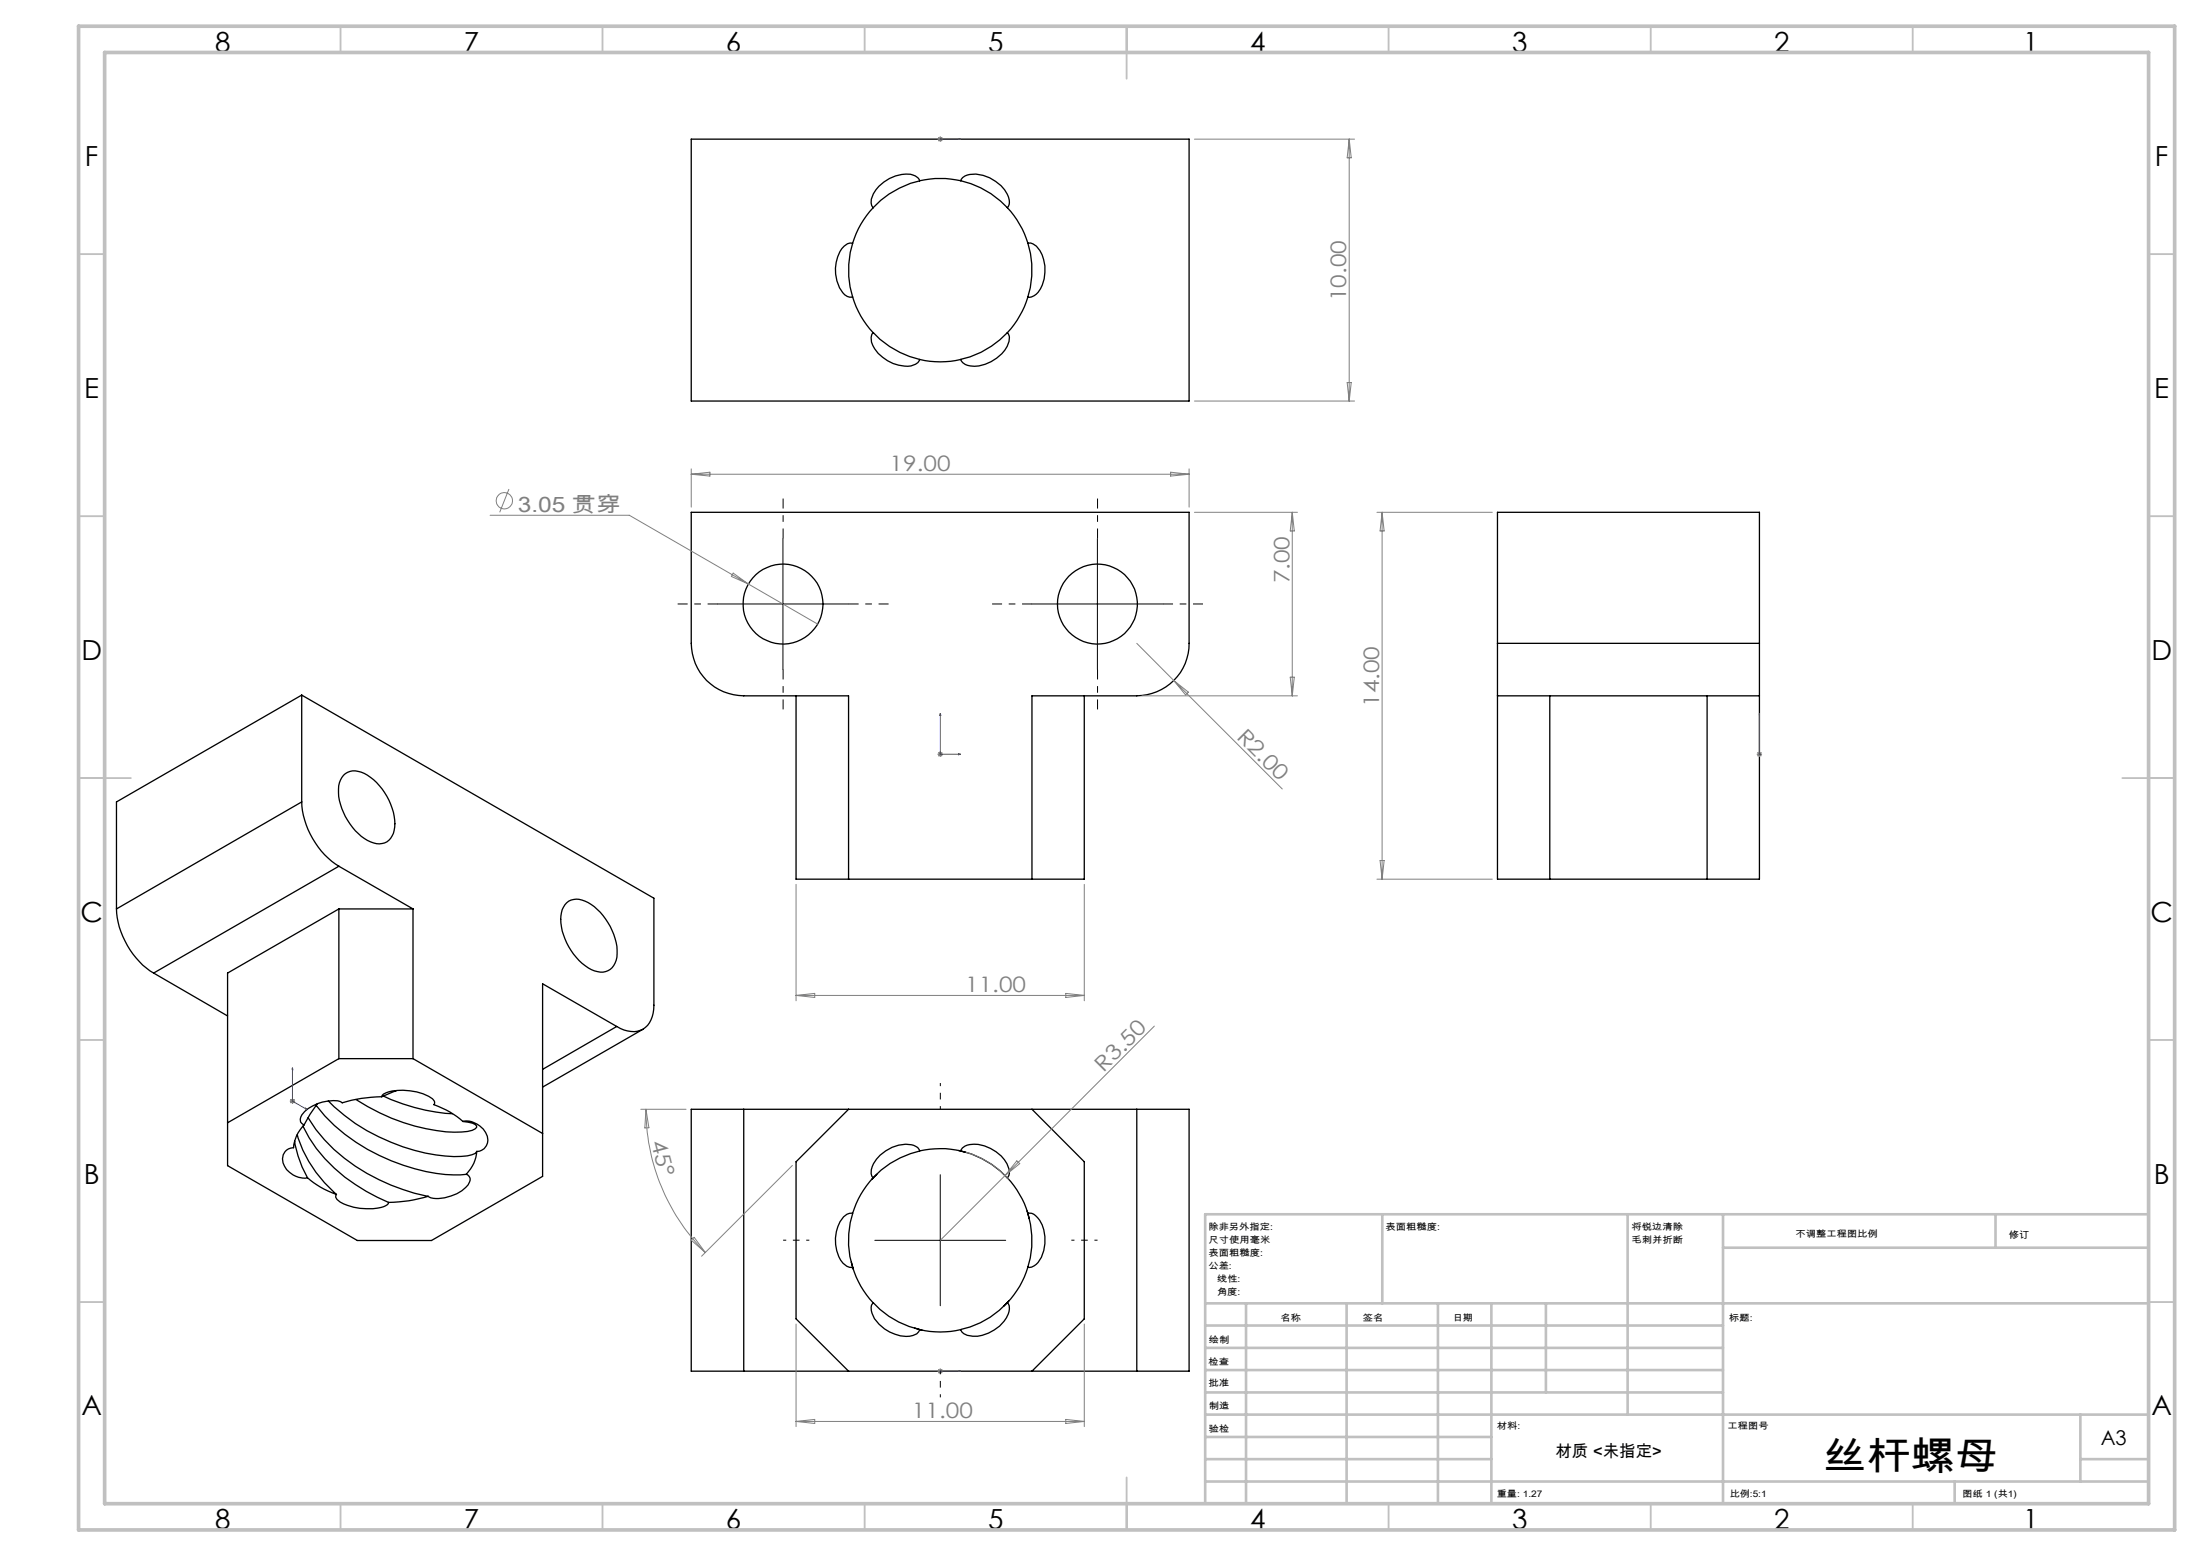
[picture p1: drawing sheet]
<svg xmlns="http://www.w3.org/2000/svg" width="420mm" height="297mm" viewBox="0 0 420 297" stroke-linecap="round" stroke-linejoin="round" font-family="sans-serif">
<g fill="none" stroke="#000" stroke-width=".25">
<path d="M131.9 26.6h95v49.9h-95zM166.6 39.6a17.6 17.6 0 0 0-3.9 6.8 2.02 2.02 0 0 0-2.1 1.1 7.3 7.3 0 0 0 .6 8.8 1.61 1.61 0 0 0 1.5 .4M175.5 34.5a17.4 17.4 0 0 0-8.9 5.1M183.3 34.5a18.3 18.3 0 0 0-7.8 0 2.47 2.47 0 0 0-2.6-1.3 7.3 7.3 0 0 0-6.6 4.8 1.64 1.64 0 0 0 .3 1.6M183.3 34.5a17.4 17.4 0 0 1 8.9 5.1M183.3 34.5a1.79 1.79 0 0 1 1.8-1.2 7.2 7.2 0 0 1 7.5 4.9 1.64 1.64 0 0 1-.4 1.4 18.1 18.1 0 0 1 3.9 6.8M162.7 46.5a17.3 17.3 0 0 0 0 10.2M162.7 56.7a16.8 16.8 0 0 0 3.9 6.8M196.1 46.4a17.2 17.2 0 0 1 0 10.3M196.1 46.4a1.6 1.6 0 0 1 1.7 .6 7.2 7.2 0 0 1-.1 9.2 1.67 1.67 0 0 1-1.6 .5M196.1 56.7a17.9 17.9 0 0 1-3.9 6.8M166.6 63.5a2.41 2.41 0 0 0 .3 3.1 7.5 7.5 0 0 0 6.9 3.2 1.87 1.87 0 0 0 1.7-1.2"/>
<path d="M166.7 63.5a17.3 17.3 0 0 0 8.8 5.1M192.2 63.5a17.4 17.4 0 0 1-8.8 5.1M192.2 63.5a1.64 1.64 0 0 1 .3 1.7 7.2 7.2 0 0 1-7.9 4.5 1.7 1.7 0 0 1-1.3-1.1 16.9 16.9 0 0 1-7.8 0M57.6 132.7l67.2 38.7v20.5a4.8 4.8 0 0 1-2.6 4.8 5.1 5.1 0 0 1-4.5-.8M57.6 132.7v20.4M57.6 132.7l-35.4 20.4v20.4M151.9 132.8v35h55v-35M285.8 122.8v10M285.8 132.8v35h49.9v-35M285.8 132.8h49.9M285.8 122.8v-25h49.9v25M285.8 122.8h49.9"/>
<path d="M295.7 132.8v35M325.8 132.8v35M335.7 122.8v10M57.6 153.1a15.7 15.7 0 0 0 7.1 12.2M57.6 153.1l-35.4 20.4M65.5 148a3.2 3.2 0 0 1 4-.4 11.6 11.6 0 0 1 5.8 10.3 3.1 3.1 0 0 1-4.6 2.8 11.5 11.5 0 0 1-6.1-10.7 4.2 4.2 0 0 1 .9-2zM22.2 173.5a15.6 15.6 0 0 0 7.1 12.2M64.7 165.3l14.1 8.2M64.7 173.5l-21.3 12.2v36.8l24.8 14.3h14.1l21.2-12.3v-36.7l14.2 8.1M64.7 173.5v28.6M64.7 173.5h14.1M64.7 165.3l-35.4 20.4"/>
<path d="M78.8 173.5v28.6M108.1 172.3a3.4 3.4 0 0 1 4.2 0 11.6 11.6 0 0 1 5.4 10.4 3 3 0 0 1-4.3 2.6 11.4 11.4 0 0 1-6.4-10.5 3.8 3.8 0 0 1 1.1-2.5zM161.9 167.8v-35h-20a10 10 0 0 1-10-10v-25h95v25a10 10 0 0 1-10 10h-20v35M29.3 185.7l14.1 8.2M117.7 195.9l-14.2 8.2M122.7 196.5l-19.2 11M56.2 217.8a20.1 20.1 0 0 0 2.5 7M56.7 216.6a23.8 23.8 0 0 0 7.5 11.4M57.8 214.9a28.3 28.3 0 0 0 12.1 12.5l4.3 2.1M58 214.7a7.6 7.6 0 0 0-2 4.4 2.2 2.2 0 0 0-1.7 3.5 4.3 4.3 0 0 0 4.4 2.2M58.8 213.3a30.5 30.5 0 0 0 13.5 11.9 39.4 39.4 0 0 0 9.4 3.1M60.3 211a36.3 36.3 0 0 0 24.7 13.2l2.8 .1 1.2-.1"/>
<path d="M60.5 210.7l-1.3 2-1.2 2M62.7 210.1a36.7 36.7 0 0 0 25.3 10.6 3.6 3.6 0 0 0 3-.9M64.7 202.1l-21.3 12.2M64.7 202.1h14.1M67.9 209.9a35.9 35.9 0 0 0 20.2 6.2 3.6 3.6 0 0 0 2.8-.9v-.3a3.5 3.5 0 0 0-2.6-.8M72.8 209.3a1.5 1.5 0 0 1 1.5-.9 11.2 11.2 0 0 1 8.2 1.3 .79 .79 0 0 1 .3 1.2 16.2 16.2 0 0 1 5.5 3.2M72.8 209.3a31.4 31.4 0 0 0-7.6 1.1 6.2 6.2 0 0 0-5.5 .7 4.1 4.1 0 0 0-2.4 2.5 1.04 1.04 0 0 0 .7 1.1M73.1 209.2a36.1 36.1 0 0 0 13.2 3.4M75.7 208.2l-2.9 1.1M78.8 202.1l24.7 14.3M88.3 214.1a4.2 4.2 0 0 1 4.8 3.5 2.1 2.1 0 0 1-2.1 2.2M91 219.8a6.9 6.9 0 0 1-2 4.4"/>
<path d="M141.9 211.7h-10v50h10M141.9 211.7h75M141.9 211.7v50M161.9 211.7l-10 10.1v29.9l10 10M175.5 219.7a17.6 17.6 0 0 0-8.9 5.1M182.9 219.6l1.4 .4M183.3 219.7a18.2 18.2 0 0 0-7.8 0 2.49 2.49 0 0 0-2.7-1.3 7 7 0 0 0-6.5 4.9l-.1 .7 .4 .8M183.3 219.7a2.44 2.44 0 0 1 2.5-1.3 7.3 7.3 0 0 1 6.7 4.8 1.59 1.59 0 0 1-.3 1.6M183.3 219.7a17.4 17.4 0 0 1 8.9 5.1M196.9 211.7l10 10.1v29.9l-10 10M216.9 211.7h10v50h-10M216.9 211.7v50"/>
<path d="M58.7 224.8a16.2 16.2 0 0 0 5.5 3.2M64.2 228l-.1 .2a1.8 1.8 0 0 0 1.5 1.6 11.3 11.3 0 0 0 8 .3l.4-.2 .2-.4M81.7 228.3a26.4 26.4 0 0 1-7.5 1.2M89 224.2l.3 .1a1.21 1.21 0 0 1 0 1.9 8.1 8.1 0 0 1-7.1 2.4l-.5-.3M162.7 231.7a17 17 0 0 0 0 10.2M166.6 224.8a17.5 17.5 0 0 0-3.9 6.8 1.82 1.82 0 0 0-1.7 .7 7.2 7.2 0 0 0-.1 8.8 1.87 1.87 0 0 0 1.8 .8M167.3 224.2l-1 .9M192.2 224.8a18.1 18.1 0 0 1 3.9 6.8M196 231.2l.4 1.4M196.1 231.6a17.5 17.5 0 0 1 0 10.2M196.1 231.6a2.18 2.18 0 0 1 2.3 1.3 7.3 7.3 0 0 1-.7 8.4 1.63 1.63 0 0 1-1.6 .6 16.4 16.4 0 0 1-3.9 6.7M162.5 240.9l.3 1.4"/>
<path d="M162.7 241.9a17 17 0 0 0 3.9 6.8M166.6 248.7a1.62 1.62 0 0 0-.2 2 7.2 7.2 0 0 0 7.8 4.2 1.69 1.69 0 0 0 1.3-1.1M166.7 248.7a16.8 16.8 0 0 0 8.8 5.1M174.6 253.5l1.3 .4M192.2 248.6a16.8 16.8 0 0 1-8.8 5.1M192.2 248.6a2.44 2.44 0 0 1-.1 2.9 7.2 7.2 0 0 1-7.5 3.4 1.5 1.5 0 0 1-1.3-1.1 16.9 16.9 0 0 1-7.8 0M192.5 248.3l-1 1M141.9 261.7h75"/>
<circle cx="149.4" cy="115.3" r="7.6"/>
<circle cx="209.4" cy="115.3" r="7.6"/>
</g>
<g fill="none" stroke="#808080" stroke-width=".19">
<path d="M178.9 26.6h1M179.1 26.2l.7 .7M179.4 26.1v1M179.8 26.2l-.7 .7M227.9 26.6h30.6M257.5 26.6v49.9M257.5 26.6l.3 3.5h-.7zM227.9 76.5h30.6M257.1 73h.7l-.3 3.5zM93.5 98.4h26.6l22.7 13.1M97.1 93.3l-1.7 4.5M131.9 89.5v7.3"/>
<path d="M131.9 90.5h95M131.9 90.5l3.6-.4v.8zM223.4 90.1l3.5 .4-3.5 .4zM226.9 89.5v7.3M227.9 97.8h19.7M246.6 97.8v35M246.6 97.8l.4 3.5h-.8zM262.7 97.8h22.1M263.7 97.8l.4 3.5h-.8zM263.7 97.8v70M139.9 109.4l2.9 2.1-3.2-1.5zM142.8 111.5l13.2 7.6"/>
<path d="M216.9 122.8l7.1 7.1M217.9 132.8h29.7M224 129.9l20.7 20.7M224 129.9l2.8 2.2-.6 .5zM246.2 129.3h.8l-.4 3.5zM178.9 144h1M179.1 143.6l.7 .7M179.4 143.5v1M179.8 143.6l-.7 .7M335.2 144h1M335.4 143.6l.7 .7M335.7 143.5v1"/>
<path d="M336.1 143.6l-.7 .7M151.9 168.8v22.2M206.9 168.8v22.2M262.7 167.8h22.1M263.3 164.2h.8l-.4 3.6zM151.9 190l3.6-.4v.8zM151.9 190h55M203.4 189.6l3.5 .4-3.5 .4zM220.3 195.9l-40.9 40.8M55.3 210.2h1M55.5 209.8l.7 .7M55.8 209.7v1"/>
<path d="M56.2 209.8l-.7 .7M122.3 211.7h8.6M123.3 211.7a39 39 0 0 0 11.3 27.4M123.3 211.7l.5 3.6h-.8zM184.3 219.9a17.6 17.6 0 0 1 8.2 5.2M131.9 236.7l.6-.5 2.1 2.9zM151.2 222.5l-17.3 17.3M194 221.6l.6 .5-2.8 2.3zM151.9 252.7v19.6M206.9 252.7v19.6M151.9 271.3h55M151.9 271.3l3.6-.4v.8z"/>
<path d="M178.9 261.7h1M179.1 261.4l.7 .7M179.4 261.2v1.1M179.8 261.4l-.7 .7M203.4 270.9l3.5 .4-3.5 .4z"/>
<circle cx="96.2" cy="95.6" r="1.56"/>
</g>
<g fill="none" stroke="#00f" stroke-width=".19">
<path d="M179.3 26.6h.2zM179.4 26.6h.1M179.4 26.6h3.9M179.6 26.6h.1M183.3 26.6h-.4h.4M179.4 136.2l.1 .4h-.2zM179.4 136.2v7.8h3.9M335.7 136.2v.4v-.4M335.7 136.2v7.8M179.4 143.6v.2zM179.6 144h.1M182.9 143.9l.4 .1-.4 .1z"/>
<path d="M335.7 143.9v.2zM335.7 144h.1M335.7 143.6v.2v-.2M55.8 203.8l.1 .3h-.2zM55.8 209.9h.1M55.8 210.2l2.8 1.6M55.8 203.8v6.4M55.8 210.2h.1M55.9 210.2h.1M58.3 211.5l.3 .3-.3-.1zM179.3 261.7h.2zM179.4 261.7h.1"/>
<path d="M179.4 261.7h3.9M179.6 261.7h.1M183.3 261.7h-.4h.4"/>
</g>
<path d="M179.4 211.7v-5M154.4 236.7h-5M204.4 236.7h5M179.4 261.7v5" fill="none" stroke="#000" stroke-width=".19" stroke-dasharray="15.2 1.3 1.3 1.3" stroke-dashoffset="14.6" stroke-linecap="butt"/>
<path d="M136.9 115.3h-7.6M149.4 102.8v-7.6M161.9 115.3h7.7M196.9 115.3h-7.6M209.4 102.8v-7.6M221.9 115.3h7.7M149.4 127.8v7.6M209.4 127.8v7.6" fill="none" stroke="#000" stroke-width=".19" stroke-dasharray="15.2 1.3 1.3 1.3" stroke-dashoffset="13.3" stroke-linecap="butt"/>
<g fill="none" stroke="#c0c0c0" stroke-width=".35">
<path d="M65 5v5M115 5v5M165 5v5M215 5v10M265 5v5M315 5v5M365 5v5M15 48.5h5M410 48.5h5M15 98.5h5M410 98.5h5M15 148.5h10"/>
<path d="M405 148.5h10M15 198.5h5M410 198.5h5M15 248.5h5M410 248.5h5M65 287v5M115 287v5M165 287v5M215 282v10M265 287v5M315 287v5M365 287v5"/>
</g>
<g fill="none" stroke="#c0c0c0" stroke-width=".5">
<path d="M263.8 231.8v17M310.6 231.8v38.2M328.8 231.8v55.2M328.8 238.2h81.2M380.8 231.8v6.4M410 231.8h-180v55.2M230 248.8h180M230 257.3h98.8M230 253h98.8M237.8 248.8v38.2M257 248.8v38.2M274.4 248.8v38.2"/>
<path d="M284.6 248.8v38.2M295 248.8v17M230 265.8h98.8M230 261.5h98.8M230 278.5h54.6M230 274.3h54.6M230 270h180M397 278.5h13M397 270v12.8M230 282.8h180M373 282.8v4.2"/>
</g>
<path d="M15 5h400v287h-400zM20 10h390v277h-390z" fill="none" stroke="#c0c0c0" stroke-width=".7"/>
<path d="M136.9 115.3h25M149.4 102.8v25M196.9 115.3h25M209.4 102.8v25M166.9 236.7h25M179.4 224.2v25" fill="none" stroke="#000" stroke-width=".19"/>
<g fill="#00f">
<path d="M182.9 143.9l.4 .1-.4 .1zM179.4 136.2l.1 .4h-.2z"/>
<path d="M335.7 143.9v.2zM335.7 136.2v.4z"/>
<path d="M179.4 143.6v.2zM182.9 26.6h.4zM179.3 26.6h.2z"/>
<path d="M335.7 143.6v.2zM58.3 211.5l.3 .3-.3-.1zM55.8 203.8l.1 .3h-.2zM182.9 261.7h.4zM179.3 261.7h.2z"/>
</g>
<text font-size="7.4" x="347.9" y="280.5">丝杆螺母</text>
<g font-size="5.3">
<text x="41" y="9.9">8</text>
<text x="88.5" y="9.9">7</text>
<text x="138.5" y="9.9">6</text>
<text x="188.5" y="9.9">5</text>
<text x="238.5" y="9.9">4</text>
<text x="288.5" y="9.9">3</text>
<text x="338.5" y="9.9">2</text>
<text x="386" y="9.9">1</text>
<text x="16.2" y="31.7">F</text>
<text x="411.2" y="31.7">F</text>
<text x="16.1" y="75.9">E</text>
<text x="411.1" y="75.9">E</text>
<text x="15.5" y="125.9">D</text>
<text x="410.5" y="125.9">D</text>
<text x="15.4" y="175.9">C</text>
<text x="410.4" y="175.9">C</text>
<text x="16" y="225.9">B</text>
<text x="411" y="225.9">B</text>
<text x="15.5" y="270.2">A</text>
<text x="410.5" y="270.2">A</text>
<text x="41" y="291.9">8</text>
<text x="88.5" y="291.9">7</text>
<text x="138.5" y="291.9">6</text>
<text x="188.5" y="291.9">5</text>
<text x="238.5" y="291.9">4</text>
<text x="288.5" y="291.9">3</text>
<text x="338.5" y="291.9">2</text>
<text x="386" y="291.9">1</text>
</g>
<g font-size="4.1" fill="#808080">
<text x="256.9" y="57.5" transform="rotate(-90 256.9 57.5)">10.00</text>
<text x="169.8" y="89.9">19.00</text>
<text x="98.8" y="97.7">3.05 贯穿</text>
<text x="246" y="111.4" transform="rotate(-90 246 111.4)">7.00</text>
<text x="263.2" y="134.9" transform="rotate(-90 263.2 134.9)">14.00</text>
<text x="235.8" y="140.9" transform="rotate(45 235.8 140.9)">R2.00</text>
<text x="184.2" y="189.4">11.00</text>
<text x="210.6" y="204.8" transform="rotate(-45 210.6 204.8)">R3.50</text>
<text x="124.2" y="217.9" transform="rotate(75 124.2 217.9)">45°</text>
<text x="174" y="270.7">11.00</text>
</g>
<text font-size="3.9" x="400.9" y="275.8">A3</text>
<text font-size="3.2" x="296.8" y="278.1">材质 &lt;未指定&gt;</text>
<g font-size="1.7">
<text x="230.6" y="234.8">除非另外指定:</text>
<text x="230.6" y="237.3">尺寸使用毫米</text>
<text x="230.6" y="239.8">表面粗糙度:</text>
<text x="264.4" y="234.8">表面粗糙度:</text>
<text x="311.3" y="234.7">将锐边清除</text>
<text x="311.3" y="237.2">毛刺并折断</text>
<text x="342.6" y="236.2">不调整工程图比例</text>
<text x="383.3" y="236.4">修订</text>
<text x="230.6" y="242.3">公差:</text>
<text x="232.2" y="244.8">线性:</text>
<text x="232.2" y="247.3">角度:</text>
<text x="230.7" y="256.3">绘制</text>
<text x="244.3" y="252.2">名称</text>
<text x="260" y="252.1">签名</text>
<text x="277.2" y="252.1">日期</text>
<text x="330" y="252.1">标题:</text>
<text x="230.6" y="260.5">检查</text>
<text x="230.6" y="264.5">批准</text>
<text x="230.7" y="269">制造</text>
<text x="230.7" y="273.3">验检</text>
<text x="285.6" y="272.7">材料:</text>
<text x="329.6" y="272.7">工程图号</text>
<text x="285.6" y="285.7">重量: 1.27</text>
<text x="330.1" y="285.8">比例:5:1</text>
<text x="374.5" y="285.8">图纸 1 (共1)</text>
</g>
</svg>
